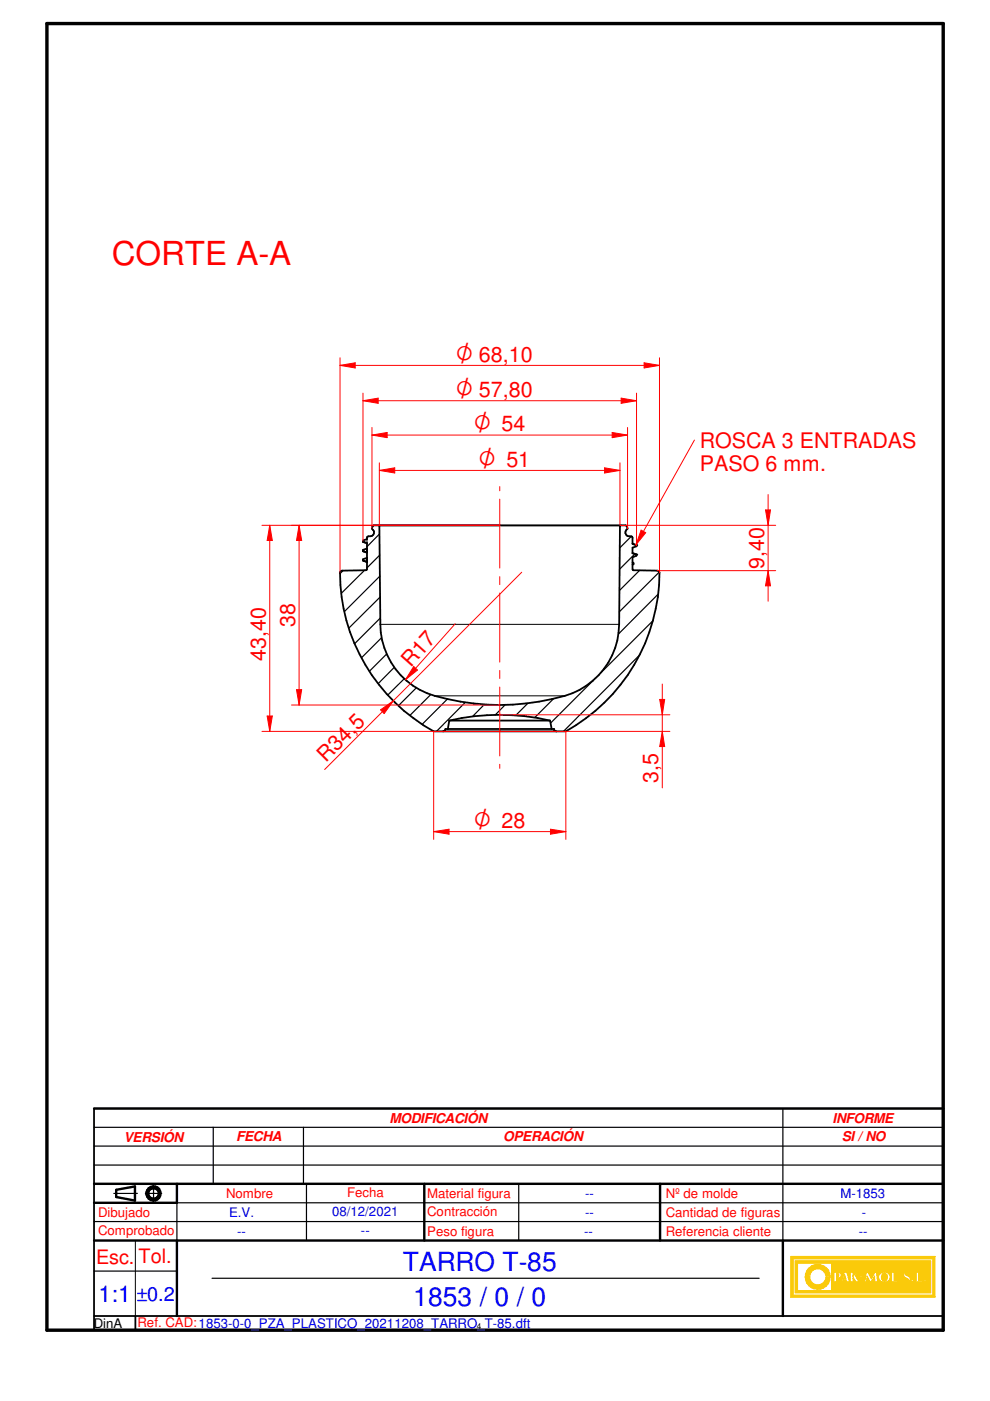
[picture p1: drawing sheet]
<svg xmlns="http://www.w3.org/2000/svg" width="210mm" height="297mm" viewBox="0 0 210 297" stroke-linecap="round" stroke-linejoin="round" font-family="sans-serif">
<path d="M9.9 5h190.1v277h-190.1z" fill="none" stroke="#000" stroke-width=".72"/>
<g fill="none" stroke="#000" stroke-width=".51">
<path d="M19.9 255h17.6M19.9 251h180.1M24.6 252.3v1.5M28.6 251.5v3.1M140 251v12M19.9 263h180.1M166 263v16"/>
<circle cx="32.5" cy="253" r="1.5"/>
<circle cx="32.6" cy="253" r="1.14"/>
</g>
<path d="M19.9 235v47h180.1v-47M19.9 279h180.1M28.7 279v3" fill="none" stroke="#000" stroke-width=".38"/>
<g fill="none" stroke="#000" stroke-width=".25">
<path d="M45.2 239v12M64.3 239v12M166 235v28M19.9 247h180.1M19.9 259h180.1M24.1 253h5M30.8 253h3.5M32.6 251.3v3.5M37.5 255v8M65 251v12M110 251v12M19.9 269.5h17.6"/>
<path d="M45 271h116"/>
</g>
<g fill="#faca0a">
<path d="M167.7 266.4v8.6h30.5v-8.6zM168.1 266.9h29.7v7.7h-29.7z" fill-rule="evenodd"/>
<path d="M168.6 267.3v6.8h28.7v-6.8zM193.1 271.5a.3 .3 0 0 1 .6 0 .3 .3 0 0 1-.6 0zM194.2 269.7h.6v1.9h.8v.2h-1.4zM195.9 271.4l.4-.1v.4l-.3 .1zM169.1 267.8h7.2v5.8h-7.2zM176.8 269.7h.8a.61 .61 0 0 1 .8 .5 .61 .61 0 0 1-.6 .7h-.4v.9h-.6zM179 269.7h.5l.6 2.1h-.6l-.1-.4h-.6l-.2 .4h-.2zM180.3 269.7h.5v.9l.8-.9h.3l-.5 .7 .7 1.4h-.7l-.5-.9-.1 .9h-.5zM182.2 270.6h.8v.2h-.8zM183.7 269.7h.3l.7 1.4 .8-1.4h.3l.3 2.1h-.6l-.1-1.2-.7 1.2h-.2l-.6-1.2-.2 1.2h-.4zM186.4 270.2a1.19 1.19 0 0 1 1.7-.4 1.19 1.19 0 0 1 .3 1.7 1.2 1.2 0 0 1-1.5 .2 1.2 1.2 0 0 1-.5-1.5zM189 269.7h.6v1.9h.8v.2h-1.4zM191.6 270a.73 .73 0 0 1 .8-.3 .73 .73 0 0 1 .6 .6l-.3 .1a.35 .35 0 0 0-.3-.5 .35 .35 0 0 0-.4 .4l.3 .1a.74 .74 0 0 1 .6 1.1 .74 .74 0 0 1-1.2 .1l-.1-.5h.2v.3a.35 .35 0 0 0 .5 .2 .35 .35 0 0 0 .1-.5 .88 .88 0 0 1-.8-1.1z" fill-rule="evenodd"/>
</g>
<g fill="none" stroke="#faca0a" stroke-width=".25">
<path d="M176.8 269.7h.8a.63 .63 0 0 1 .7 .3 .63 .63 0 0 1 0 .8l-.9 .1v.9h-.6zM179 269.7h.5l.6 2.1h-.6l-.1-.4h-.6l-.2 .4h-.2zM180.3 269.7h.5v.9l.8-.9h.3l-.5 .7 .7 1.4h-.7l-.5-.9-.1 .9h-.5zM183.7 269.7h.3l.7 1.4 .8-1.4h.3l.3 2.1h-.6l-.1-1.2-.7 1.2h-.2l-.6-1.2-.2 1.2h-.4zM186.4 270.2a1.19 1.19 0 0 1 1.7-.4 1.19 1.19 0 0 1 .3 1.7 1.2 1.2 0 0 1-1.5 .2 1.2 1.2 0 0 1-.5-1.5zM191.8 271.3h.1M192.2 271.7l-.4-.3v-.3h-.2a.73 .73 0 0 0 .4 .7 .73 .73 0 0 0 .8-.1M192.2 271.7h.1M192.2 269.7l-.4 .2-.2 .4a1.24 1.24 0 0 0 .9 1l.1 .1M192.3 269.7h.1M192.3 269.7l.6 .3 .1 .3-.3 .1a.35 .35 0 0 0-.3-.5 .35 .35 0 0 0-.4 .4l1 .6-.2 .8M192.3 270.4h.1"/>
<path d="M192.6 271.4h.1M192.6 271.4l-.4 .3M192.8 271.7h.1"/>
</g>
<path d="M171.3 269.1a2.65 2.65 0 0 1 2.9-.9 2.65 2.65 0 0 1 1.8 2.4h-.9a1.75 1.75 0 0 0-2.6-1.4 1.75 1.75 0 0 0 0 3 1.75 1.75 0 0 0 2.6-1.4h.9a2.66 2.66 0 0 1-3.6 2.4 2.66 2.66 0 0 1-1.1-4.1z" fill-rule="evenodd" fill="#faca0a"/>
<path d="M171.5 268.9a2.65 2.65 0 0 1 2.8-.7 2.65 2.65 0 0 1 1.7 2.4h-.9a1.74 1.74 0 0 0-2.6-1.4 1.74 1.74 0 0 0 0 3 1.74 1.74 0 0 0 2.6-1.4h.9a2.65 2.65 0 0 1-3.7 2.3 2.65 2.65 0 0 1-.8-4.2z" fill="none" stroke="#faca0a" stroke-width=".25"/>
<path d="M177.4 270l.4 .2v.4l-.3 .2h-.1z" fill-rule="evenodd" fill="#faca0a"/>
<path d="M177.4 270l.4 .2v.4l-.3 .2h-.1z" fill="none" stroke="#faca0a" stroke-width=".25"/>
<path d="M179.1 270.3l.2 .8h-.5z" fill="#faca0a"/>
<path d="M179.1 270.3l.2 .8h-.5z" fill="none" stroke="#faca0a" stroke-width=".25"/>
<path d="M187.1 270.2a.65 .65 0 0 1 .8-.1 .65 .65 0 0 1 .3 .7 .68 .68 0 0 1-.7 .9 .68 .68 0 0 1-.6-.9z" fill-rule="evenodd" fill="#faca0a"/>
<g fill="none" stroke="#faca0a" stroke-width=".25">
<path d="M167.7 266.4h30.5v8.6h-30.5zM168.1 266.9h29.7v7.7h-29.7zM168.6 267.3h28.7v6.8h-28.7zM169.1 267.8h7.2v5.8h-7.2zM182.2 270.6h.8v.2h-.8zM187.2 270l.3-.1a.9 .9 0 0 1 .6 .9 .9 .9 0 0 1-.6 .9 .96 .96 0 0 1-.3-1.7zM189 269.7h.6v1.9h.8v.2h-1.4zM194.2 269.7h.6v1.9h.8v.2h-1.4zM195.9 271.4l.4-.1v.4l-.3 .1z"/>
<circle cx="193.4" cy="271.5" r=".27"/>
</g>
<path d="M19.9 235h180.1M24.6 253.8l4 .8M28.6 251.5l-4 .8M37.5 251v4M90 251v12M37.5 263v16" fill="none" stroke="#000" stroke-width=".51"/>
<g fill="none" stroke="#000" stroke-width=".25">
<path d="M77.2 116.5l-.2 .3M80.5 113.2l-2.7 2.7M80.5 117.7l-2.7 2.7M131.7 111.4l-.3 .2M133.9 113.7l-2.5 2.5M134.6 117.5l-3.2 3.2M72.7 121l-.6 .6M77.3 120.9l-5 4.9M80.6 122.1l-7.6 7.6M80.6 126.6l-6.6 6.6M80.6 131l-5.4 5.5M80.9 135.2l-4.3 4.3"/>
<path d="M82 138.6l-3.7 3.7M135.6 138.9l-16.1 16.2M135.6 120.9l-4.3 4.3M138.4 131.6l-11.1 11.1M139.5 126l-8.4 8.5M139.8 121.3l-8.5 8.5M83.6 141.5l-3.4 3.4M85.7 143.9l-3.5 3.5M88.3 145.8l-3.8 3.8M91.4 147.2l-4.5 4.5M94.9 148.2l-5.4 5.4M98.6 148.9l-6.1 6.2"/>
<path d="M102.7 149.4l-2.5 2.5M107.1 149.4l-2.1 2.2M111.9 149.1l-2.6 2.6M117.4 148.1l-4 4M125.8 144.2l-9 9.1M19.9 239h180.1M19.9 235h180.1M45.2 235h.1M64.3 235h.1M19.9 243h180.1M37.5 255h162.5"/>
</g>
<path d="M77.8 114.3v.8M80.4 111.5h51M80.6 132.4h50.7M92.2 147.5h27.6M28.7 263v16" fill="none" stroke="#000" stroke-width=".21"/>
<g fill="none" stroke="#000" stroke-width=".38">
<path d="M77 118.8l.8 .3M77 114.9l.8 .3M77 116.9l.8 .3M77 118.8l.8 .4M77.8 116.3l-.8 .3v.2l.8 .3M77.8 118.3l-.8 .3v.2M79 111.7l.2-.3h53.5l.3 .3 .1 .4a.89 .89 0 0 0-.4 1.2 .89 .89 0 0 0 1.1 .4l.3 .3v1.3l.9 .3v.2l-.9 .3v1.2l.9 .3v.2l-.9 .4 .1 2.6 5.1 .2 .5 .2a38.4 38.4 0 0 1-19.8 33.9h-28.1a38.5 38.5 0 0 1-19.8-33.9l.5-.2 5.1-.2 .1-5.7-.8-.3v-.2l.8-.3 .1-.5 .2-.1a.89 .89 0 0 0 1.1-.4 .89 .89 0 0 0-.3-1.2zM80.3 111.4l.3 21a15.9 15.9 0 0 0 11.6 15.1 49.3 49.3 0 0 0 29.2-.5 16 16 0 0 0 9.9-14.6l.1-20.9 .2-.1M134.1 117.3l.8 .3M134.1 119.3l.2 .1v.2l-.2 .1M134.1 115.3l.8 .3M93.9 155.1l.5-.3v-.2h23.1v.2l.4 .3"/>
<path d="M95.2 152.8h21.4M95.2 152.8l-.2 1.8M95.2 152.8a47.1 47.1 0 0 1 21.4 0M116.6 152.8l.4 1.8"/>
</g>
<g fill="#000">
<circle cx="77" cy="114.8" r=".19"/>
<circle cx="77" cy="116.8" r=".19"/>
<circle cx="134.9" cy="115.6" r=".19"/>
<circle cx="134.9" cy="117.6" r=".19"/>
</g>
<path d="M72.1 75.9v45.6M72.1 77.5l3.2-.6v1.1zM139.8 75.9v45.6M106 103.2v.9M106 105.8v14.6M106 122.3v1.7M106 125.7v14.7M106 142.2v1.6M106 145.7v14.6M106 162.1v.8" fill="none" stroke="#f00" stroke-width=".21"/>
<path d="M72.1 77.5l3.2-.6v1.1z" fill="#f00"/>
<path d="M136.6 76.9l3.2 .6-3.2 .5z" fill="none" stroke="#f00" stroke-width=".21"/>
<path d="M136.6 76.9l3.2 .6-3.2 .5z" fill="#f00"/>
<path d="M72.1 77.5h67.7M77 83.4v31.3M77 85l3.2-.6v1.1zM135 83.4v32.3" fill="none" stroke="#f00" stroke-width=".21"/>
<path d="M77 85l3.2-.6v1.1z" fill="#f00"/>
<path d="M131.7 84.4l3.3 .6-3.3 .5z" fill="none" stroke="#f00" stroke-width=".21"/>
<path d="M131.7 84.4l3.3 .6-3.3 .5z" fill="#f00"/>
<path d="M77 85h58M78.9 90.6v21.5M78.9 92.2l3.2-.5v1.1zM133.1 90.6v21.5" fill="none" stroke="#f00" stroke-width=".21"/>
<path d="M78.9 92.2l3.2-.5v1.1z" fill="#f00"/>
<path d="M129.8 91.7l3.3 .5-3.3 .6z" fill="none" stroke="#f00" stroke-width=".21"/>
<path d="M129.8 91.7l3.3 .5-3.3 .6z" fill="#f00"/>
<path d="M78.9 92.2h54.2M80.4 98.1v13.4M80.4 99.7l3.3-.5v1.1zM131.4 98.1v13.4" fill="none" stroke="#f00" stroke-width=".21"/>
<path d="M80.4 99.7l3.3-.5v1.1z" fill="#f00"/>
<path d="M128.2 99.2l3.2 .5-3.2 .6z" fill="none" stroke="#f00" stroke-width=".21"/>
<path d="M128.2 99.2l3.2 .5-3.2 .6z" fill="#f00"/>
<path d="M80.4 99.7h51M131.6 111.4h32.9M162.3 108.1h1.1l-.5 3.3zM139.3 121h25.2" fill="none" stroke="#f00" stroke-width=".21"/>
<path d="M162.3 108.1h1.1l-.5 3.3z" fill="#f00"/>
<path d="M162.9 121l.5 3.2h-1.1z" fill="none" stroke="#f00" stroke-width=".21"/>
<path d="M162.9 121l.5 3.2h-1.1z" fill="#f00"/>
<path d="M61.8 111.4h44.2M63.4 111.4l.6 3.2h-1.1zM162.9 104.9v22.6M61.8 149.5h44.2" fill="none" stroke="#f00" stroke-width=".21"/>
<path d="M63.4 111.4l.6 3.2h-1.1z" fill="#f00"/>
<path d="M62.9 146.2h1.1l-.6 3.3z" fill="none" stroke="#f00" stroke-width=".21"/>
<path d="M62.9 146.2h1.1l-.6 3.3z" fill="#f00"/>
<path d="M55.5 111.4h50.5M57.2 111.4l.5 3.2h-1.1zM63.4 111.4v38.1M55.5 155.1h50.5" fill="none" stroke="#f00" stroke-width=".21"/>
<path d="M57.2 111.4l.5 3.2h-1.1z" fill="#f00"/>
<path d="M56.6 151.8h1.1l-.5 3.3z" fill="none" stroke="#f00" stroke-width=".21"/>
<path d="M56.6 151.8h1.1l-.5 3.3z" fill="#f00"/>
<path d="M57.2 111.4v43.7M91.9 155.1v22.9M120 155.1v22.9M91.9 176.3l3.3-.5v1.1z" fill="none" stroke="#f00" stroke-width=".21"/>
<path d="M91.9 176.3l3.3-.5v1.1z" fill="#f00"/>
<path d="M116.7 175.8l3.3 .5-3.3 .6z" fill="none" stroke="#f00" stroke-width=".21"/>
<path d="M116.7 175.8l3.3 .5-3.3 .6z" fill="#f00"/>
<path d="M106 155.1h36M106 151.6h36M140.4 155.1l.5 3.2h-1zM91.9 176.3h28.1" fill="none" stroke="#f00" stroke-width=".21"/>
<path d="M140.4 155.1l.5 3.2h-1z" fill="#f00"/>
<path d="M139.9 148.3h1l-.5 3.3z" fill="none" stroke="#f00" stroke-width=".21"/>
<path d="M139.9 148.3h1l-.5 3.3z" fill="#f00"/>
<path d="M96.5 132.2l-10.5 11.9M87.7 141.3l.8 .8-2.5 2zM140.4 145v22" fill="none" stroke="#f00" stroke-width=".21"/>
<path d="M87.7 141.3l.8 .8-2.5 2z" fill="#f00"/>
<path d="M110.6 121.3l-41.8 41.9M80.7 150.5l2.7-1.9-2 2.7z" fill="none" stroke="#f00" stroke-width=".21"/>
<path d="M80.7 150.5l2.7-1.9-2 2.7z" fill="#f00"/>
<path d="M147.2 93.3l-12.4 22.2" fill="none" stroke="#f00" stroke-width=".21"/>
<path d="M135.9 112.4l1 .5-2.1 2.6z" fill="#f00"/>
<path d="M135.9 112.4l1 .5-2.1 2.6z" fill="none" stroke="#f00" stroke-width=".21"/>
<text font-size="7" fill="#f00" x="23.7" y="56.1">CORTE A-A</text>
<g font-size="5.6" fill="#00f">
<text x="85.4" y="269.4">TARRO T-85</text>
<text x="87.6" y="276.9">1853 / 0 / 0</text>
</g>
<g font-size="5" fill="#f00">
<text x="96.6" y="76.7">O 68,10</text>
<text x="96.6" y="84.2">O 57,80</text>
<text x="100.5" y="91.4">O 54</text>
<text x="101.5" y="98.9">O 51</text>
<text x="100.5" y="175.5">O 28</text>
</g>
<text font-size="4.9" fill="#00f" x="20.9" y="276">1:1</text>
<g font-size="4.5" fill="#f00">
<text x="148.4" y="94.9">ROSCA 3 ENTRADAS</text>
<text x="148.4" y="99.8">PASO 6 mm.</text>
<text x="162" y="120.6" transform="rotate(-90 162 120.6)">9,40</text>
<text x="62.6" y="133" transform="rotate(-90 62.6 133)">38</text>
<text x="56.4" y="140.1" transform="rotate(-90 56.4 140.1)">43,40</text>
<text x="87.1" y="141.6" transform="rotate(-48 87.1 141.6)">R17</text>
<text x="69.1" y="161.8" transform="rotate(-45 69.1 161.8)">R34,5</text>
<text x="139.6" y="165.9" transform="rotate(-90 139.6 165.9)">3,5</text>
</g>
<g font-size="4.2" fill="#f00">
<text x="20.4" y="267.9">Esc.</text>
<text x="29.3" y="267.9">Tol.</text>
</g>
<text font-size="4.2" fill="#00f" x="28.9" y="275.8">±0.2</text>
<g font-size="2.9" fill="#f00">
<text x="82.6" y="238">MODIFICACIÓN</text>
<text x="176.5" y="238">INFORME</text>
<text x="26.2" y="242.1">VERSIÓN</text>
<text x="50.1" y="242">FECHA</text>
<text x="106.7" y="242">OPERACIÓN</text>
<text x="178.5" y="242">SI / NO</text>
</g>
<g font-size="2.8" fill="#f00">
<text x="20.8" y="257.9">Dibujado</text>
<text x="47.9" y="254">Nombre</text>
<text x="73.6" y="253.8">Fecha</text>
<text x="90.6" y="253.9">Material figura</text>
<text x="90.6" y="257.9">Contracción</text>
<text x="141.1" y="254">Nº de molde</text>
<text x="141.1" y="257.9">Cantidad de figuras</text>
<text x="20.8" y="261.9">Comprobado</text>
<text x="90.6" y="262">Peso figura</text>
<text x="141.1" y="262">Referencia cliente</text>
<text x="29.2" y="281.4">Ref. CAD:1853-0-0_PZA_PLASTICO_20211208_TARRO_T-85.dft</text>
</g>
<g font-size="2.8" fill="#00f">
<text x="48.6" y="258">E.V.</text>
<text x="70.4" y="257.9">08/12/2021</text>
<text x="124" y="258">--</text>
<text x="124" y="254">--</text>
<text x="178.2" y="254">M-1853</text>
<text x="182.8" y="257.9">-</text>
<text x="50.3" y="262">--</text>
<text x="76.5" y="261.9">--</text>
<text x="123.8" y="262">--</text>
<text x="182.1" y="262.1">--</text>
</g>
<text font-size="2.8" x="19.9" y="281.5">DinA</text>
<text font-size="1.7" x="101.1" y="281.7">4</text>
</svg>
